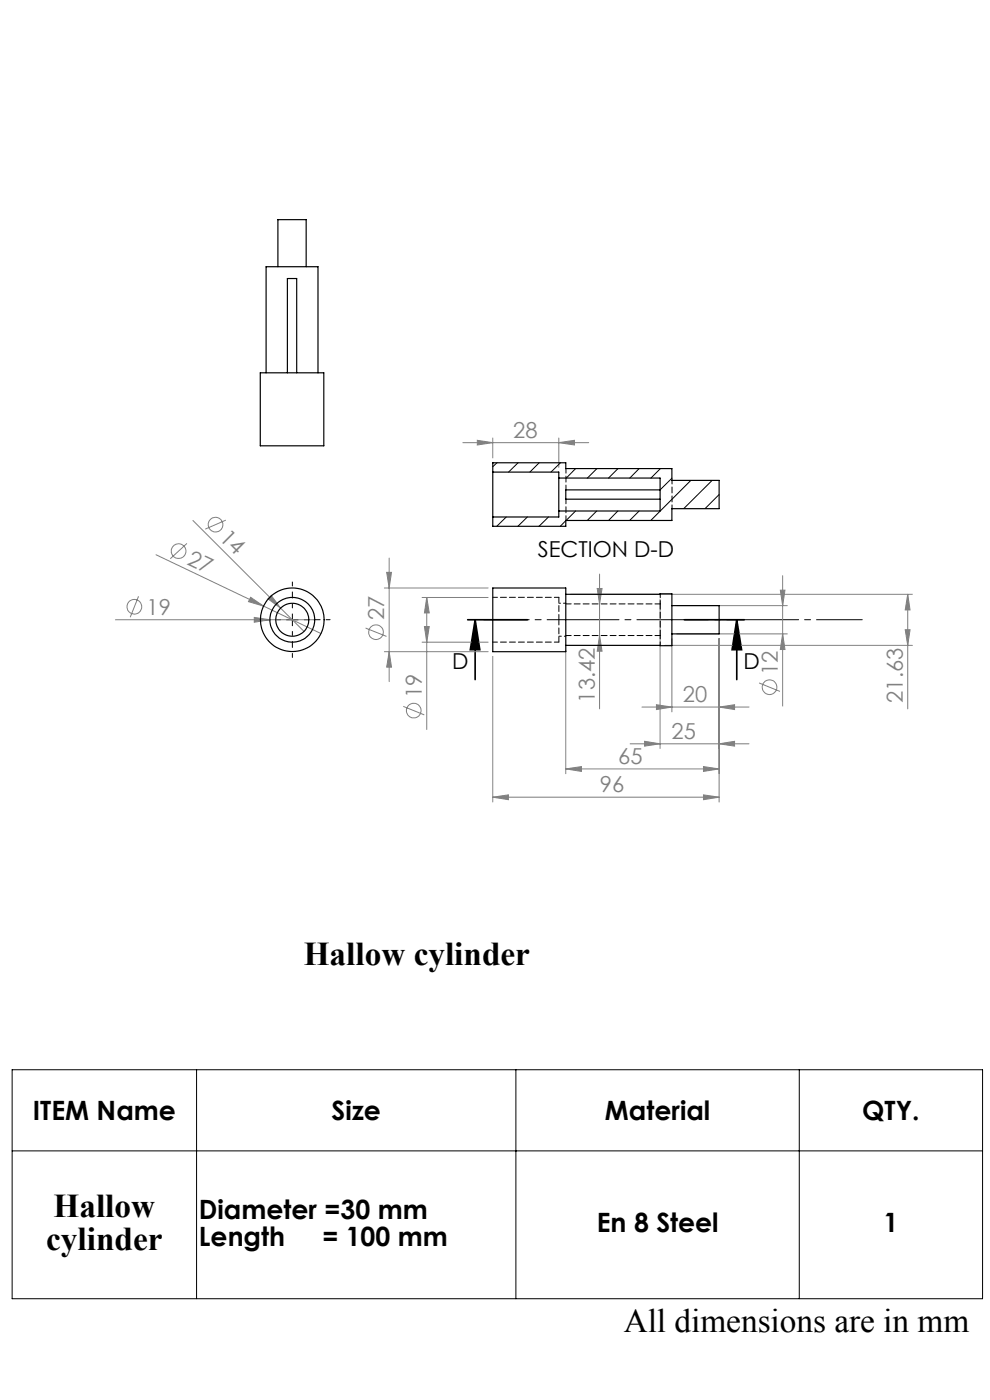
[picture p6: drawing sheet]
<svg xmlns="http://www.w3.org/2000/svg" width="210mm" height="297mm" viewBox="0 0 210 297" stroke-linecap="round" stroke-linejoin="round" font-family="sans-serif">
<g fill="none" stroke="#808080" stroke-width=".21">
<path d="M98.2 93.9h26.7M101.2 93.4l3.3 .5-3.3 .5zM104.5 92.9v4.3M118.5 93.9l3.3-.5v1zM118.5 92.9v6.3M33.1 117.7l22.8 10.9M39.7 115.3l-3.6 3.2M40.9 110.4l18.6 18.6M47.9 110.3l-4.4 2M82.5 118.4v26.2M24.5 131.5h42.2M29.4 126.5l-1.8 4.4"/>
<path d="M53.2 126.7l2.7 1.9-3.2-1zM53.9 131l3.4 .5-3.4 .5zM55.9 128.6l12.2 5.8M57.5 126.3l2 2.7-2.7-2zM59.5 129l5 4.9M77.5 133.2l4.5 1.8M81.5 124.7h22M81.5 138.3h22M82 121.4h1l-.5 3.3zM82.5 138.3l.5 3.2h-1zM89.5 126.7h14M89.5 136.2h14"/>
<path d="M90 132.9h1.1l-.6 3.3zM90.5 126.7v28.1M90.5 126.7l.6 3.3h-1.1zM104.5 139.2v30.9M120 137.9v26.2M121 126.1h72.5M126.7 124.8h1l-.5 3.3zM127.2 121.8v28.6M127.2 134.8l.5 3.3h-1zM140 127.1v31.7M141 136.9h52.5M142.5 135.5v15.5"/>
<path d="M143.5 128.5h23.5M143.5 134.5h23.5M152.5 135.5v34.6M165.5 125.2h1l-.5 3.3zM166 122.1v27.7M166 134.5l.5 3.3h-1zM192 133.6h1l-.5 3.3zM192.5 126.1l.5 3.3h-1zM192.5 126.1v24.3M85.5 149.9l4.5 1.8M133.7 157.8h25.2M136.2 150h22.7"/>
<path d="M136.7 157.3l3.3 .5-3.3 .5zM139.2 149.5l3.3 .5-3.3 .5zM152.5 150l3.3-.5v1zM152.5 157.8l3.3-.5v1zM161 144.9l4.5 1.8M104.5 169.1l3.3-.5v1zM104.5 169.1h48M120 163.1l3.3-.5v1.1zM120 163.1h32.5M149.2 162.6l3.3 .5-3.3 .6zM149.2 168.6l3.3 .5-3.3 .5z"/>
<circle cx="37.9" cy="116.9" r="1.56"/>
<circle cx="45.7" cy="111.3" r="1.55"/>
<circle cx="28.5" cy="128.7" r="1.55"/>
<circle cx="79.8" cy="134.1" r="1.55"/>
<circle cx="87.8" cy="150.7" r="1.55"/>
<circle cx="163.2" cy="145.8" r="1.56"/>
</g>
<path d="M99.2 131.5h12.7M100.8 131.5l1 6.3h-2zM100.8 131.5v12.7M145.2 131.5h12.7M156.3 131.5l1 6.3h-2zM156.3 131.5v12.7" fill="none" stroke="#000" stroke-width=".35"/>
<path d="M60.7 131.5h2.6M62 130.2v2.5M2.6 226.9h205.8v48.6h-205.8zM41.7 226.9v48.6M109.4 226.9v48.6M169.5 226.9v48.6M2.6 244.2h205.8" fill="none" stroke="#000" stroke-width=".21"/>
<path d="M102.6 131.5h80.3" fill="none" stroke="#000" stroke-width=".21" stroke-dasharray="15.2 1.3 1.3 1.3" stroke-dashoffset="5.5"/>
<path d="M59.5 131.5h-5.5M62 129v-5.5M62 134v5.5M64.5 131.5h5.5" fill="none" stroke="#000" stroke-width=".21" stroke-dasharray="15.2 1.3 1.3 1.3" stroke-dashoffset="14.4"/>
<path d="M156.3 131.5l1 6.3h-2zM100.8 131.5l1 6.3h-2z" fill="#000"/>
<g fill="#808080">
<path d="M57.5 126.3l2 2.7-2.7-2z"/>
<path d="M53.2 126.7l2.7 1.9-3.2-1z"/>
<path d="M53.9 131l3.4 .5-3.4 .5z"/>
<path d="M152.5 150l3.3-.5v1zM139.2 149.5l3.3 .5-3.3 .5zM152.5 157.8l3.3-.5v1zM136.7 157.3l3.3 .5-3.3 .5zM149.2 162.6l3.3 .5-3.3 .6zM120 163.1l3.3-.5v1.1zM149.2 168.6l3.3 .5-3.3 .5zM104.5 169.1l3.3-.5v1z"/>
<path d="M101.2 93.4l3.3 .5-3.3 .5zM118.5 93.9l3.3-.5v1z"/>
<path d="M192 133.6h1l-.5 3.3zM192.5 126.1l.5 3.3h-1z"/>
<path d="M165.5 125.2h1l-.5 3.3zM166 134.5l.5 3.3h-1zM82 121.4h1l-.5 3.3zM82.5 138.3l.5 3.2h-1zM90.5 126.7l.6 3.3h-1.1zM90 132.9h1.1l-.6 3.3zM126.7 124.8h1l-.5 3.3zM127.2 134.8l.5 3.3h-1z"/>
</g>
<g fill="none" stroke="#000" stroke-width=".25">
<path d="M58.9 56.6v-10h6v10M55.2 79.1h13.5v15.5h-13.5zM56.4 79.1v-22.5h11.1v22.5M61 79.1v-20h1.9v20M104.5 100.2v9.5M104.5 100.2v-2h15.5v1.2h22.5v2.5h10v6h-10v2.5h-22.5v1.3h-15.5v-2M104.5 100.2h14v1.2M118.5 101.4v7M118.5 108.4v1.3h-14M118.5 101.4h21.5v7h-21.5M140 103.9h-20v2h20M104.5 124.7h15.5v13.6h-15.5z"/>
<path d="M120 126.1l22.5-.1v11l-22.5-.1M142.5 128.5h10v6h-10"/>
<circle cx="62" cy="131.5" r="4.7"/>
<circle cx="62" cy="131.5" r="6.8"/>
<circle cx="62" cy="131.5" r="3.5"/>
</g>
<path d="M118.6 131.5v-4.8M118.6 136.2v-4.7M120.1 128.1h20M140.1 134.8h-20" fill="none" stroke="#000" stroke-width=".21" stroke-dasharray="1.3 .6" stroke-dashoffset=".2"/>
<path d="M140.1 134.8v-6.7" fill="none" stroke="#000" stroke-width=".21" stroke-dasharray="1.3 .6" stroke-dashoffset=".1"/>
<path d="M140.1 136.9v-2.1M140.1 128.1v-2" fill="none" stroke="#000" stroke-width=".21" stroke-dasharray="1.3 .6" stroke-dashoffset=".6"/>
<path d="M120.1 99.4v4.5M120.1 105.9v4.5M104.6 136.2h14M118.6 126.7h-14" fill="none" stroke="#000" stroke-width=".21" stroke-dasharray="1.3 .6" stroke-dashoffset=".3"/>
<path d="M118.6 135h1.5M120.1 128h-1.5" fill="none" stroke="#000" stroke-width=".21" stroke-dasharray="1.3 .6" stroke-dashoffset=".8"/>
<g fill="none" stroke="#000" stroke-width=".21">
<path d="M105.4 98.2l-.9 .8M109.9 98.2l-2 2M114.4 98.2l-2 2M118.9 98.2l-2 2M122.1 99.4l-2 2M126.6 99.4l-2 2M131.1 99.4l-2 2M135.6 99.4l-2 2M140.1 99.4l-2 2M107.4 109.7l-2 2M111.9 109.7l-2 2M116.3 109.7l-2 2"/>
<path d="M120 110.5l-1.1 1.2M122.1 108.4l-2 2M126.6 108.4l-2 2M131.1 108.4l-2 2M135.6 108.4l-2 2M142.5 101.5l-2.5 2.4M146.5 101.9l-8.5 8.5M151.1 101.9l-6.1 6M152.5 104.9l-3 3"/>
</g>
<path d="M142.6 101.9v6" fill="none" stroke="#000" stroke-width=".21" stroke-dasharray="1.3 .6" stroke-dashoffset=".5"/>
<g font-size="7.1">
<text x="64.4" y="204.8">Hallow cylinder</text>
<text x="11.4" y="258.1">Hallow</text>
<text x="9.8" y="265.2">cylinder</text>
<text x="132.3" y="282.6">All dimensions are in mm</text>
</g>
<g font-size="5.6">
<text x="7" y="237.7">ITEM Name</text>
<text x="70.3" y="237.7">Size</text>
<text x="128.3" y="237.7">Material</text>
<text x="182.9" y="237.7">QTY.</text>
<text x="42.2" y="258.6">Diameter =30 mm</text>
<text x="126.6" y="261.4">En 8 Steel</text>
<text x="187.4" y="261.4">1</text>
<text x="42.2" y="264.2">Length</text>
<text x="68.4" y="264.2">= 100 mm</text>
</g>
<g font-size="4.7" fill="#808080">
<text x="108.9" y="92.9">28</text>
<text x="39.5" y="119.6" transform="rotate(26 39.5 119.6)">27</text>
<text x="46.3" y="114.3" transform="rotate(45 46.3 114.3)">14</text>
<text x="31.1" y="130.4">19</text>
<text x="81.5" y="131.5" transform="rotate(-90 81.5 131.5)">27</text>
<text x="165" y="143.2" transform="rotate(-90 165 143.2)">12</text>
<text x="89.5" y="148.2" transform="rotate(-90 89.5 148.2)">19</text>
<text x="126.2" y="149.1" transform="rotate(-90 126.2 149.1)">13.42</text>
<text x="144.9" y="149">20</text>
<text x="191.5" y="149.1" transform="rotate(-90 191.5 149.1)">21.63</text>
<text x="142.5" y="156.7">25</text>
<text x="131.1" y="162.1">65</text>
<text x="127.3" y="168.1">96</text>
</g>
<g font-size="4.7">
<text x="114.1" y="118.3">SECTION D-D</text>
<text x="95.9" y="142">D</text>
<text x="157.7" y="142">D</text>
</g>
</svg>
